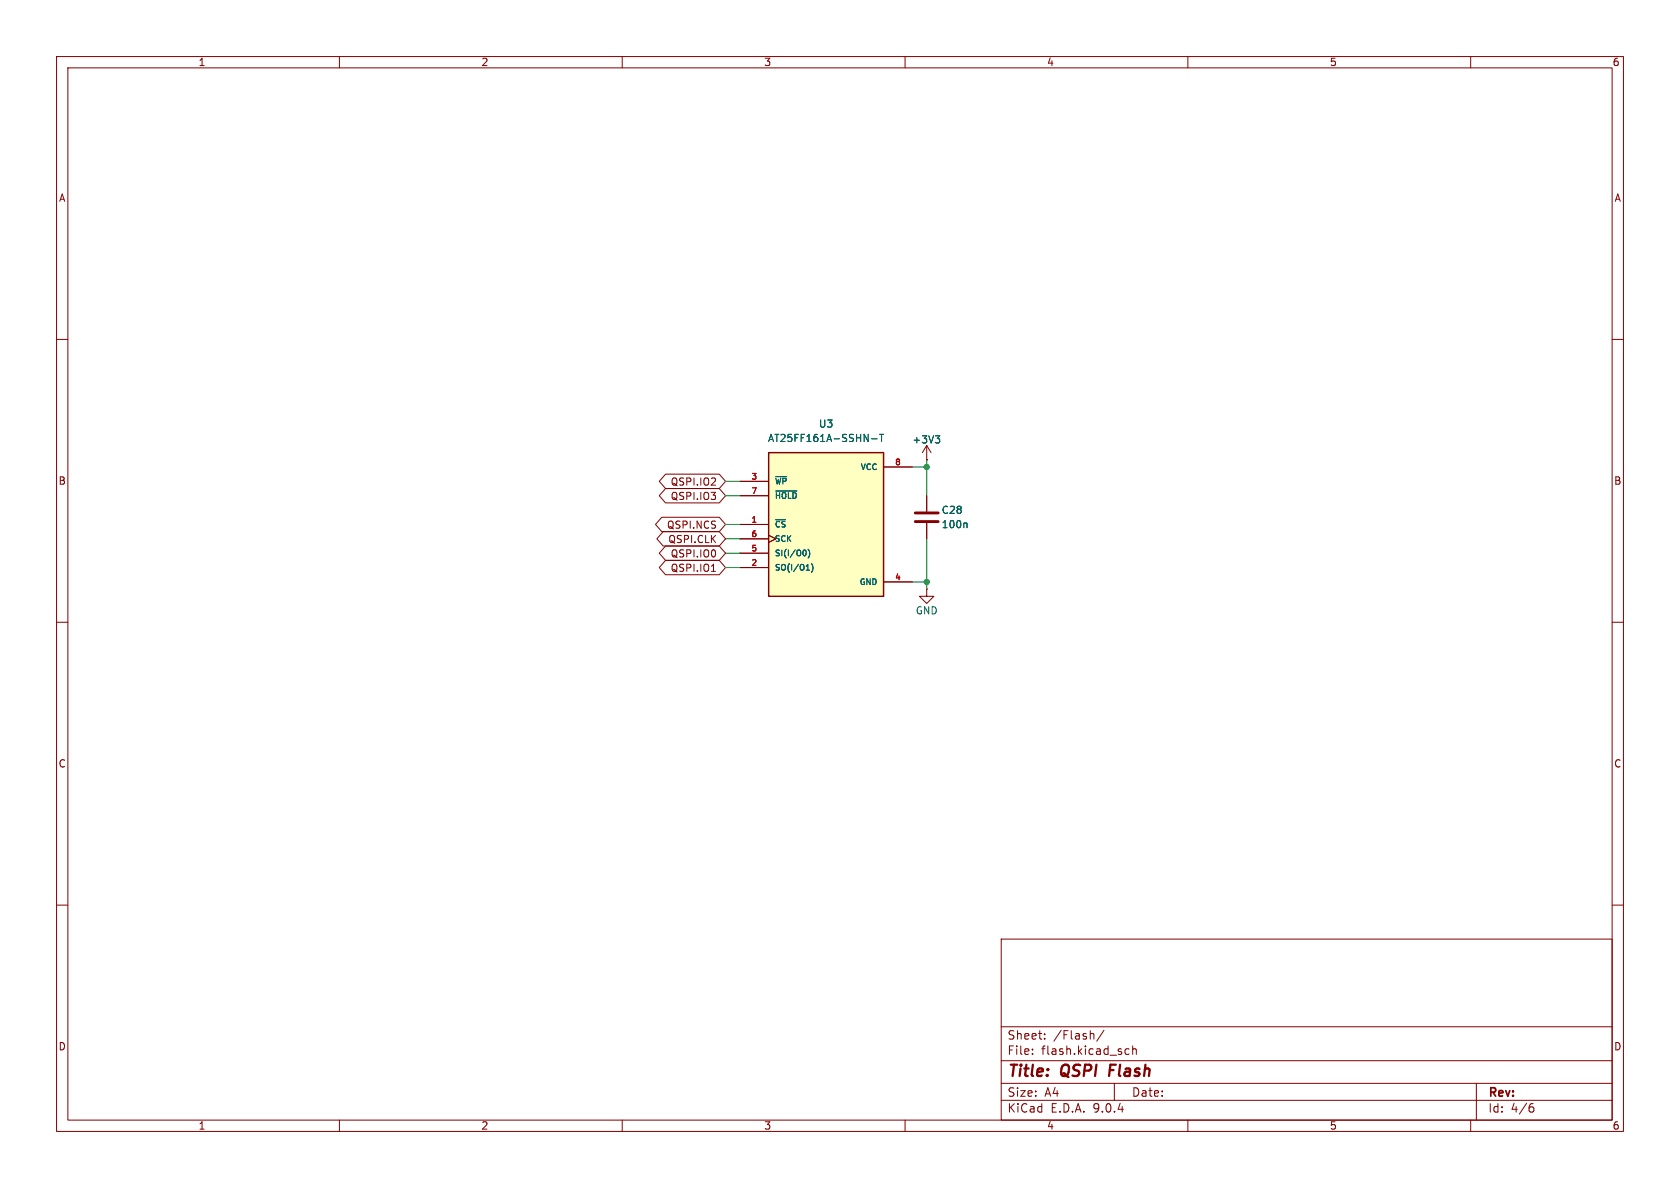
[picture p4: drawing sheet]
<svg xmlns="http://www.w3.org/2000/svg" width="297mm" height="210mm" viewBox="0 0 297 210" stroke-linecap="round" stroke-linejoin="round" font-family="sans-serif">
<g fill="none" stroke="#840000" stroke-width=".18">
<path d="M10 10h277v190h-277zM12 12h273v186h-273zM60 10v2M110 10v2M160 10v2M210 10v2M260 10v2M10 60h2M163.8 78.7l-.7 1.3M163.8 78.7l.8 1.3M163.8 78.7v2.6M285 60h2"/>
<path d="M163.8 81.3h.1M10 110h2M285 110h2M10 160h2M177 166h108v32h-108zM285 160h2M60 198v2M110 198v2M160 198v2M177 194.5h108M177 191.5h108M177 187.5h108"/>
<path d="M177 181.5h108M182.5 186.3v.1M182.5 185.5v.1M184.7 183.6v.1M184.7 182.8v.1M193.2 182.7l.2 .2v.8M195.2 182.1l-1.3 2M197 191.5v3M199 186.3l.2 .1 .4-.1M199.6 185.5l-.4-.1-.2 .1M200.2 185.5l.3-.1 .3 .1 .1 .9M200.2 184.9v1.5"/>
<path d="M210 198v2M260 198v2M261 191.5v6.5M270.6 195.7h.4l.2 .3-.1 .5-.5 .1M271 195.1l-.4 .1"/>
</g>
<path d="M196.3 188.2l-.2 2" fill="none" stroke="#840000" stroke-width=".4"/>
<path d="M165.3 77h.8l-.4 .5M165.9 77.5l.2 .3v.3l-.2 .2" fill="none" stroke="#006464" stroke-width=".18"/>
<path d="M135.9 80h20.3v25.4h-20.3z" fill="#ffffc2"/>
<path d="M135.9 80h20.3v25.4h-20.3z" fill="none" stroke="#840000" stroke-width=".25"/>
<g fill="none" stroke="#840000" stroke-width=".18">
<path d="M117 91.4h10.2l1.1 1.3-1.1 1.3h-10.2l-1.1-1.3zM117.2 94h10l1.1 1.3-1.1 1.2h-10l-1.1-1.2zM117.7 99.1h9.5l1.1 1.2-1.1 1.3h-9.5l-1.2-1.3zM117.7 96.5h9.5l1.1 1.3-1.1 1.3h-9.5l-1.2-1.3zM117.7 83.8h9.5l1.1 1.3-1.1 1.3h-9.5l-1.2-1.3zM117.7 86.4h9.5l1.1 1.2-1.1 1.3h-9.5l-1.2-1.3zM130.8 85.1h5.1M130.8 87.6h5.1M130.8 92.7h5.1M130.8 95.3h5.1M130.8 97.8h5.1M135.9 94.6l1.3 .7-1.3 .6"/>
<path d="M156.2 82.6h5.1M163.8 81.3h.1M163.8 87.6v2.8M163.8 92.5v2.8M125.8 101h.7M130.8 100.3h5.1M156.2 102.9h5.1M163.8 104.1v1.3h1.3l-1.3 1.3-1.2-1.3h1.2M163.8 104.1h.1"/>
</g>
<g fill="none" stroke="#006464" stroke-width=".18">
<path d="M154.1 77.6h1M155.5 76.8h.7M155.8 76.8v1.2M165.3 77h.8l-.4 .5M165.9 77.5l.2 .3v.3l-.2 .2M137.1 84.3h2M137.1 86.8h3.8M137.1 91.9h1.8M142.2 97.2a.54 .54 0 0 1 .3 .5 .54 .54 0 0 1-.3 .6M142.9 97.1a1.17 1.17 0 0 1 0 1.5M143.4 99.6a1.17 1.17 0 0 1 0 1.6M170.8 92.4l.2 .2v.7"/>
<path d="M142.5 100.8h.6"/>
</g>
<path d="M161.8 90.7h4.1M161.8 92.2h4.1" fill="none" stroke="#840000" stroke-width=".51"/>
<path d="M128.3 97.8h2.5M128.3 95.3h2.5M128.3 87.6h2.5M128.3 92.7h2.5M128.3 85.1h2.5M161.3 82.6h2.5M163.8 81.3v6.3M163.8 95.3v8.8M128.3 100.3h2.5M161.3 102.9h2.5" fill="none" stroke="#009600" stroke-width=".18"/>
<g fill="#009600" stroke="#009600" stroke-width=".18">
<circle cx="163.8" cy="82.6" r=".46"/>
<circle cx="163.8" cy="102.9" r=".46"/>
</g>
<g font-size="2.8" fill="#840000">
<text x="178" y="190.9">Title:</text>
<text x="187.7" y="190.9">QSPI</text>
<text x="196.9" y="190.9">Flash</text>
</g>
<g font-size="2.1" fill="#840000">
<text x="178" y="184">Sheet:</text>
<text x="186.2" y="184">/Flash/</text>
<text x="178" y="186.7">File:</text>
<text x="184.1" y="186.7">flash.kicad_sch</text>
<text x="178" y="196.9">KiCad</text>
<text x="178" y="194.1">Size:</text>
<text x="184.7" y="194.1">A4</text>
<text x="185.7" y="196.9">E.D.A.</text>
<text x="193.3" y="196.9">9.0.4</text>
<text x="200" y="194.1">Date:</text>
<text x="263" y="194.3">Rev:</text>
<text x="263" y="196.9">Id:</text>
<text x="267.1" y="196.9">4/6</text>
</g>
<g font-size="1.8" fill="#840000">
<text x="35" y="11.9">1</text>
<text x="85" y="11.9">2</text>
<text x="135" y="11.9">3</text>
<text x="185" y="11.9">4</text>
<text x="235" y="11.9">5</text>
<text x="285" y="11.9">6</text>
<text x="10.3" y="35.9">A</text>
<text x="285.3" y="35.9">A</text>
<text x="10.3" y="85.9">B</text>
<text x="118.5" y="86">QSPI.IO2</text>
<text x="118.5" y="88.6">QSPI.IO3</text>
<text x="285.3" y="85.9">B</text>
<text x="117.8" y="93.7">QSPI.NCS</text>
<text x="118.1" y="96.2">QSPI.CLK</text>
<text x="118.5" y="101.3">QSPI.IO1</text>
<text x="118.5" y="98.7">QSPI.IO0</text>
<text x="10.3" y="135.9">C</text>
<text x="285.3" y="135.9">C</text>
<text x="10.3" y="185.9">D</text>
<text x="285.3" y="185.9">D</text>
<text x="35" y="199.9">1</text>
<text x="85" y="199.9">2</text>
<text x="135" y="199.9">3</text>
<text x="185" y="199.9">4</text>
<text x="235" y="199.9">5</text>
<text x="285" y="199.9">6</text>
</g>
<g font-size="1.8" fill="#006464">
<text x="144.7" y="75.8">U3</text>
<text x="135.7" y="78.3">AT25FF161A-SSHN-T</text>
<text x="161.2" y="78.6">+3V3</text>
<text x="166.4" y="93.6">100n</text>
<text x="166.4" y="91">C28</text>
<text x="161.8" y="108.8">GND</text>
</g>
<g font-size="1.4" fill="#006464">
<text x="152" y="83.3">VCC</text>
<text x="136.9" y="85.8">~{WP}</text>
<text x="136.9" y="88.4">~{HOLD}</text>
<text x="136.9" y="93.4">~{CS}</text>
<text x="136.9" y="96">SCK</text>
<text x="136.9" y="98.5">SI(I/O0)</text>
<text x="136.9" y="101.1">SO(I/O1)</text>
<text x="151.8" y="103.6">GND</text>
</g>
<g font-size="1.4" fill="#a90000">
<text x="158.1" y="82.3">8</text>
<text x="132.7" y="84.8">3</text>
<text x="132.7" y="87.4">7</text>
<text x="132.7" y="92.5">1</text>
<text x="132.7" y="95">6</text>
<text x="132.7" y="97.5">5</text>
<text x="132.7" y="100.1">2</text>
<text x="158.1" y="102.6">4</text>
</g>
</svg>
